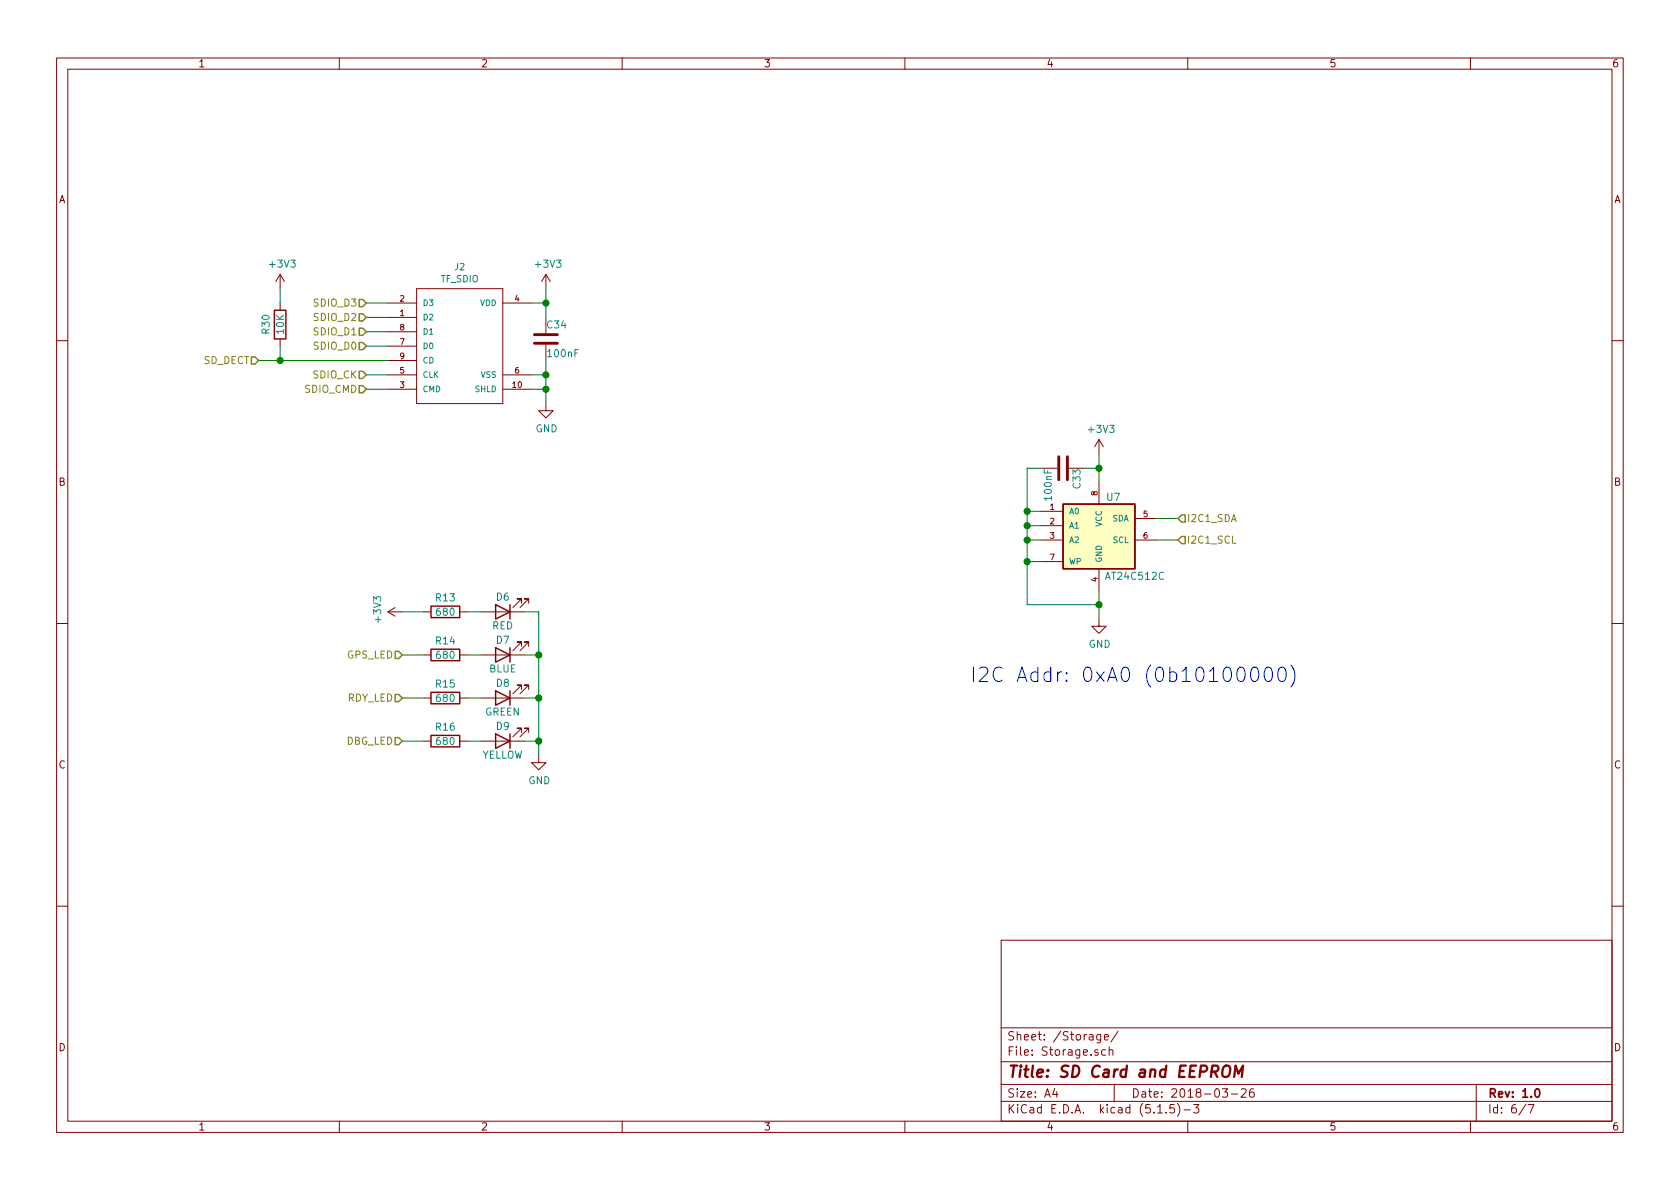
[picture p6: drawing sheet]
EESchema Schematic File Version 4
EELAYER 30 0
EELAYER END
$Descr A4 11693 8268
encoding utf-8
Sheet 6 7
Title "SD Card and EEPROM"
Date "2018-03-26"
Rev "1.0"
Comp ""
Comment1 ""
Comment2 ""
Comment3 ""
Comment4 ""
$EndDescr
$Comp
L sd-cards:TF_SDIO J2
U 1 1
P 3200 2400
F 0 "J2" H 3200 2954 45  0000 C CNN
F 1 "TF_SDIO" H 3200 2870 45  0000 C CNN
F 2 "ConnectorsSD:TFCARD" H 3200 2400 47  0001 C CNN
F 3 "" H 3200 2400 47  0001 C CNN
	1    3200 2400
	1    0    0    -1  
$EndComp
$Comp
L power:GND #PWR031
U 1 1
P 3800 2800
F 0 "#PWR031" H 3800 2550 50  0001 C CNN
F 1 "GND" H 3805 2627 50  0000 C CNN
F 2 "" H 3800 2800 50  0001 C CNN
F 3 "" H 3800 2800 50  0001 C CNN
	1    3800 2800
	1    0    0    -1  
$EndComp
Wire Wire Line
	3700 2600 3800 2600
Wire Wire Line
	3800 2600 3800 2700
Wire Wire Line
	3700 2700 3800 2700
Connection ~ 3800 2700
Wire Wire Line
	3800 2700 3800 2800
$Comp
L power:+3V3 #PWR030
U 1 1
P 3800 2000
F 0 "#PWR030" H 3800 1850 50  0001 C CNN
F 1 "+3V3" H 3815 2173 50  0000 C CNN
F 2 "" H 3800 2000 50  0001 C CNN
F 3 "" H 3800 2000 50  0001 C CNN
	1    3800 2000
	1    0    0    -1  
$EndComp
Wire Wire Line
	3800 2000 3800 2100
Wire Wire Line
	3800 2100 3700 2100
$Comp
L Device:C C34
U 1 1
P 3800 2350
F 0 "C34" H 3800 2450 50  0000 L CNN
F 1 "100nF" H 3800 2250 50  0000 L CNN
F 2 "STD_SMD:C_0603_HandSoldering" H 3838 2200 50  0001 C CNN
F 3 "" H 3800 2350 50  0001 C CNN
	1    3800 2350
	1    0    0    -1  
$EndComp
Wire Wire Line
	3800 2200 3800 2100
Connection ~ 3800 2100
Wire Wire Line
	3800 2500 3800 2600
Connection ~ 3800 2600
Wire Wire Line
	2700 2100 2550 2100
Wire Wire Line
	2700 2200 2550 2200
Wire Wire Line
	2700 2300 2550 2300
Wire Wire Line
	2700 2400 2550 2400
Wire Wire Line
	2700 2500 1950 2500
Wire Wire Line
	2700 2600 2550 2600
Wire Wire Line
	2700 2700 2550 2700
Text HLabel 2550 2100 0    50   Input ~ 0
SDIO_D3
Text HLabel 2550 2200 0    50   Input ~ 0
SDIO_D2
Text HLabel 2550 2300 0    50   Input ~ 0
SDIO_D1
Text HLabel 2550 2400 0    50   Input ~ 0
SDIO_D0
Text HLabel 1800 2500 0    50   Input ~ 0
SD_DECT
Text HLabel 2550 2600 0    50   Input ~ 0
SDIO_CK
Text HLabel 2550 2700 0    50   Input ~ 0
SDIO_CMD
$Comp
L SimpleFC-rescue:AT24CS64-SSHM-Memory_EEPROM-SimpleFC-cache U7
U 1 1
P 7650 3700
F 0 "U7" H 7750 3950 50  0000 C CNN
F 1 "AT24C512C" H 7900 3400 50  0000 C CNN
F 2 "STD_SMD:SOIC-8_3.9x4.9mm_Pitch1.27mm" H 7650 3700 50  0001 C CIN
F 3 "http://www.atmel.com/Images/Atmel-8870-SEEPROM-AT24CS64-Datasheet.pdf" H 7650 3700 50  0001 C CNN
	1    7650 3700
	1    0    0    -1  
$EndComp
$Comp
L power:GND #PWR032
U 1 1
P 7650 4300
F 0 "#PWR032" H 7650 4050 50  0001 C CNN
F 1 "GND" H 7655 4127 50  0000 C CNN
F 2 "" H 7650 4300 50  0001 C CNN
F 3 "" H 7650 4300 50  0001 C CNN
	1    7650 4300
	1    0    0    -1  
$EndComp
Wire Wire Line
	7650 4100 7650 4200
Wire Wire Line
	7650 4200 7150 4200
Wire Wire Line
	7150 4200 7150 3900
Wire Wire Line
	7150 3550 7250 3550
Connection ~ 7650 4200
Wire Wire Line
	7650 4200 7650 4300
Wire Wire Line
	7250 3650 7150 3650
Connection ~ 7150 3650
Wire Wire Line
	7150 3650 7150 3550
Wire Wire Line
	7250 3750 7150 3750
Connection ~ 7150 3750
Wire Wire Line
	7150 3750 7150 3650
Wire Wire Line
	7250 3900 7150 3900
Connection ~ 7150 3900
Wire Wire Line
	7150 3900 7150 3750
$Comp
L power:+3V3 #PWR029
U 1 1
P 7650 3150
F 0 "#PWR029" H 7650 3000 50  0001 C CNN
F 1 "+3V3" H 7665 3323 50  0000 C CNN
F 2 "" H 7650 3150 50  0001 C CNN
F 3 "" H 7650 3150 50  0001 C CNN
	1    7650 3150
	1    0    0    -1  
$EndComp
$Comp
L Device:C C33
U 1 1
P 7400 3250
F 0 "C33" H 7400 3350 50  0000 L CNN
F 1 "100nF" H 7400 3150 50  0000 L CNN
F 2 "STD_SMD:C_0603_HandSoldering" H 7438 3100 50  0001 C CNN
F 3 "" H 7400 3250 50  0001 C CNN
	1    7400 3250
	0    1    1    0   
$EndComp
Wire Wire Line
	7250 3250 7150 3250
Wire Wire Line
	7150 3250 7150 3550
Connection ~ 7150 3550
Wire Wire Line
	7550 3250 7650 3250
Wire Wire Line
	7650 3250 7650 3150
Wire Wire Line
	7650 3250 7650 3350
Connection ~ 7650 3250
Wire Wire Line
	8050 3600 8200 3600
Wire Wire Line
	8050 3750 8200 3750
Text HLabel 8200 3600 2    50   Input ~ 0
I2C1_SDA
Text HLabel 8200 3750 2    50   Input ~ 0
I2C1_SCL
$Comp
L Device:R R13
U 1 1
P 3100 4250
F 0 "R13" V 3000 4250 50  0000 C CNN
F 1 "680" V 3100 4250 50  0000 C CNN
F 2 "STD_SMD:R_0603_HandSoldering" V 3030 4250 50  0001 C CNN
F 3 "" H 3100 4250 50  0001 C CNN
	1    3100 4250
	0    1    1    0   
$EndComp
$Comp
L Device:R R14
U 1 1
P 3100 4550
F 0 "R14" V 3000 4550 50  0000 C CNN
F 1 "680" V 3100 4550 50  0000 C CNN
F 2 "STD_SMD:R_0603_HandSoldering" V 3030 4550 50  0001 C CNN
F 3 "" H 3100 4550 50  0001 C CNN
	1    3100 4550
	0    1    1    0   
$EndComp
$Comp
L Device:R R15
U 1 1
P 3100 4850
F 0 "R15" V 3000 4850 50  0000 C CNN
F 1 "680" V 3100 4850 50  0000 C CNN
F 2 "STD_SMD:R_0603_HandSoldering" V 3030 4850 50  0001 C CNN
F 3 "" H 3100 4850 50  0001 C CNN
	1    3100 4850
	0    1    1    0   
$EndComp
$Comp
L Device:R R16
U 1 1
P 3100 5150
F 0 "R16" V 3000 5150 50  0000 C CNN
F 1 "680" V 3100 5150 50  0000 C CNN
F 2 "STD_SMD:R_0603_HandSoldering" V 3030 5150 50  0001 C CNN
F 3 "" H 3100 5150 50  0001 C CNN
	1    3100 5150
	0    1    1    0   
$EndComp
$Comp
L Device:LED D6
U 1 1
P 3500 4250
F 0 "D6" H 3500 4150 50  0000 C CNN
F 1 "RED" H 3500 4350 50  0000 C CNN
F 2 "LED_SMD:LED_0603_1608Metric_Pad0.67x1.00mm_HandSolder" H 3500 4250 50  0001 C CNN
F 3 "~" H 3500 4250 50  0001 C CNN
	1    3500 4250
	-1   0    0    1   
$EndComp
$Comp
L Device:LED D7
U 1 1
P 3500 4550
F 0 "D7" H 3500 4450 50  0000 C CNN
F 1 "BLUE" H 3500 4650 50  0000 C CNN
F 2 "LED_SMD:LED_0603_1608Metric_Pad0.67x1.00mm_HandSolder" H 3500 4550 50  0001 C CNN
F 3 "~" H 3500 4550 50  0001 C CNN
	1    3500 4550
	-1   0    0    1   
$EndComp
$Comp
L Device:LED D8
U 1 1
P 3500 4850
F 0 "D8" H 3500 4750 50  0000 C CNN
F 1 "GREEN" H 3500 4950 50  0000 C CNN
F 2 "LED_SMD:LED_0603_1608Metric_Pad0.67x1.00mm_HandSolder" H 3500 4850 50  0001 C CNN
F 3 "~" H 3500 4850 50  0001 C CNN
	1    3500 4850
	-1   0    0    1   
$EndComp
$Comp
L Device:LED D9
U 1 1
P 3500 5150
F 0 "D9" H 3500 5050 50  0000 C CNN
F 1 "YELLOW" H 3500 5250 50  0000 C CNN
F 2 "LED_SMD:LED_0603_1608Metric_Pad0.67x1.00mm_HandSolder" H 3500 5150 50  0001 C CNN
F 3 "~" H 3500 5150 50  0001 C CNN
	1    3500 5150
	-1   0    0    1   
$EndComp
Wire Wire Line
	3250 4250 3350 4250
Wire Wire Line
	3250 4550 3350 4550
Wire Wire Line
	3250 4850 3350 4850
Wire Wire Line
	3250 5150 3350 5150
$Comp
L power:+3V3 #PWR033
U 1 1
P 2800 4250
F 0 "#PWR033" H 2800 4100 50  0001 C CNN
F 1 "+3V3" H 2815 4423 50  0000 C CNN
F 2 "" H 2800 4250 50  0001 C CNN
F 3 "" H 2800 4250 50  0001 C CNN
	1    2800 4250
	0    -1   -1   0   
$EndComp
Wire Wire Line
	2800 4250 2950 4250
Wire Wire Line
	2950 4550 2800 4550
Wire Wire Line
	2950 4850 2800 4850
Wire Wire Line
	2950 5150 2800 5150
$Comp
L power:GND #PWR034
U 1 1
P 3750 5250
F 0 "#PWR034" H 3750 5000 50  0001 C CNN
F 1 "GND" H 3755 5077 50  0000 C CNN
F 2 "" H 3750 5250 50  0001 C CNN
F 3 "" H 3750 5250 50  0001 C CNN
	1    3750 5250
	1    0    0    -1  
$EndComp
Wire Wire Line
	3750 5250 3750 5150
Wire Wire Line
	3750 5150 3650 5150
Wire Wire Line
	3750 5150 3750 4850
Wire Wire Line
	3750 4850 3650 4850
Connection ~ 3750 5150
Wire Wire Line
	3750 4850 3750 4550
Wire Wire Line
	3750 4550 3650 4550
Connection ~ 3750 4850
Wire Wire Line
	3750 4550 3750 4250
Wire Wire Line
	3750 4250 3650 4250
Connection ~ 3750 4550
Text HLabel 2800 4550 0    50   Input ~ 0
GPS_LED
Text HLabel 2800 4850 0    50   Input ~ 0
RDY_LED
Text HLabel 2800 5150 0    50   Input ~ 0
DBG_LED
$Comp
L Device:R R30
U 1 1
P 1950 2250
F 0 "R30" V 1850 2250 50  0000 C CNN
F 1 "10K" V 1950 2250 50  0000 C CNN
F 2 "STD_SMD:R_0603_HandSoldering" V 1880 2250 50  0001 C CNN
F 3 "" H 1950 2250 50  0001 C CNN
	1    1950 2250
	1    0    0    -1  
$EndComp
Wire Wire Line
	1950 2400 1950 2500
Connection ~ 1950 2500
Wire Wire Line
	1950 2500 1800 2500
$Comp
L power:+3V3 #PWR069
U 1 1
P 1950 2000
F 0 "#PWR069" H 1950 1850 50  0001 C CNN
F 1 "+3V3" H 1965 2173 50  0000 C CNN
F 2 "" H 1950 2000 50  0001 C CNN
F 3 "" H 1950 2000 50  0001 C CNN
	1    1950 2000
	1    0    0    -1  
$EndComp
Wire Wire Line
	1950 2000 1950 2100
Text Notes 6750 4750 0    100  ~ 0
I2C Addr: 0xA0 (0b10100000)
$EndSCHEMATC
